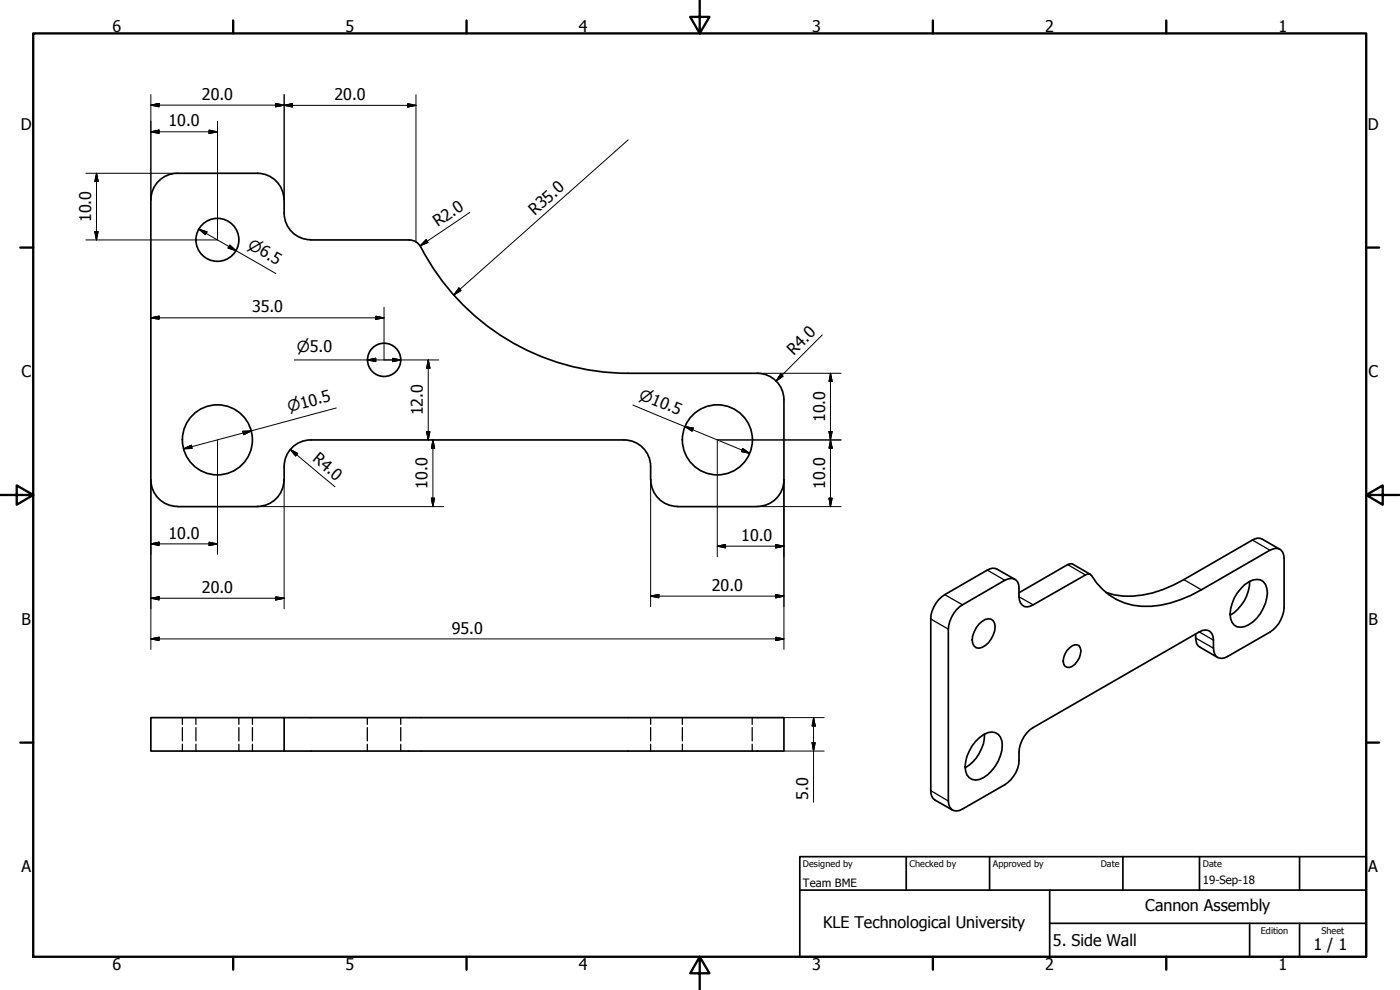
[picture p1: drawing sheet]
<svg xmlns="http://www.w3.org/2000/svg" width="420mm" height="297mm" viewBox="0 0 420 297" stroke-linecap="round" stroke-linejoin="round" font-family="sans-serif">
<!-- layer: Visible (ISO) -->
<g fill="none" stroke="#000" stroke-width=".51">
<path d="M45.3 60a8 8 0 0 1 7.9-8h24.1a8 8 0 0 1 7.9 8M45.3 60v84a8 8 0 0 0 7.9 7.9M85.3 60v4M85.3 64a8 8 0 0 0 7.9 7.9M93.3 72h29.5M122.8 72l1.2 .2 1.1 .5 1.2 1.4M126.3 74.1a70 70 0 0 0 62.2 37.9M188.5 112h38.8M227.3 112a8 8 0 0 1 8 8v24a8 8 0 0 1-8 7.9M53.3 152h24M85.2 144a8 8 0 0 1-8 7.9M85.3 144a13 13 0 0 1 1.1-8.1 8 8 0 0 1 6.9-3.9h94a8 8 0 0 1 8 8 13.4 13.4 0 0 0 1.1 8 8 8 0 0 0 6.9 3.9"/>
<path d="M203.3 152h24M373.5 175.4a5.3 5.3 0 0 1 4.8-1.4 4.2 4.2 0 0 1 1.9 5.3 11.4 11.4 0 0 1-6.7 8.7 3.2 3.2 0 0 1-4.3-3.7 12.5 12.5 0 0 1 4.3-8.9zM375 174.4a11.9 11.9 0 0 1-5.8 10.2M378.8 161.8a2.78 2.78 0 0 0-2.9 .2M293.8 187.2a3.1 3.1 0 0 1 4.3-1 5.8 5.8 0 0 1-1.4 6.6 3.7 3.7 0 0 1-3.7 1.6 2.95 2.95 0 0 1-1.1-3.6l1.1-2.5zM320.9 194.4a2.22 2.22 0 0 1 3-.6 3.4 3.4 0 0 1 0 3.6 4.9 4.9 0 0 1-3 2.9 1.61 1.61 0 0 1-1.8-1.9 5.7 5.7 0 0 1 1.8-4zM45.3 215.3h40v10h-40zM85.3 215.3h150v10h-150M292.8 222.4a7.3 7.3 0 0 1 4.8-2.8 3.3 3.3 0 0 1 3.2 4 11.9 11.9 0 0 1-6.8 10.3 3.1 3.1 0 0 1-4.2-2.5 11.1 11.1 0 0 1 3-9zM295.5 220.3a12.1 12.1 0 0 1-5.8 10.1"/>
<circle cx="65.2" cy="72" r="6.4"/>
<circle cx="115.3" cy="108" r="5"/>
<circle cx="65.2" cy="132" r="10.5"/>
<circle cx="215.3" cy="132" r="10.5"/>
</g>
<!-- layer: Hidden (ISO) -->
<g fill="none" stroke="#000" stroke-width=".38">
<path d="M54.7 215.3v2M54.7 218.3v4M58.8 215.3v2M58.8 218.3v4M71.7 215.3v2M71.7 218.3v4M75.8 215.3v2M75.8 218.3v4M110.2 215.3v2M110.2 218.3v4M120.3 215.3v2M120.3 218.3v4"/>
<path d="M195.3 215.3v2M195.3 218.3v4M204.8 215.3v2M204.8 218.3v4M225.7 215.3v2M225.7 218.3v4M54.7 223.3v2M58.8 223.3v2M71.7 223.3v2M75.8 223.3v2M110.2 223.3v2M120.3 223.3v2"/>
<path d="M195.3 223.3v2M204.8 223.3v2M225.7 223.3v2"/>
</g>
<!-- layer: Visible Narrow (ISO) -->
<path d="M283.5 178.4l5.4 3.1M296.3 171.1l5.3 3M305.8 179.1l4.3 2.4M320.4 169.4l5.4 3.1M355.3 173.9l5.3 3.1M375.9 162l5.2 3.1M279.3 185.7l5.3 3.1M358.8 191.4l5.4 3.1M359.9 189.6l4.3 2.5M279.3 237.2l5.3 3.1" fill="none" stroke="#000" stroke-width=".38"/>
<path d="M304.6 173.8l-5.3-3a2.78 2.78 0 0 0-3 .3l-12.8 7.3a9.2 9.2 0 0 0-4.2 7.3v51.5a3.1 3.1 0 0 0 1.2 2.8l5.4 3.1M327.2 172.3l-5.3-3-.9-.1-15.2 8.6M375.9 162l-20.6 11.9a31 31 0 0 1-20.9 4.6l-2.5-.8M378.8 161.8l5.3 3M287 183l1.9-1.5 12.7-7.4a2.6 2.6 0 0 1 3-.3 2.6 2.6 0 0 1 1.2 2.8 5.5 5.5 0 0 0 1 4.9 2.55 2.55 0 0 0 3.3 0l15.7-9 .7-.3 .7 .1 .4 .4a19 19 0 0 0 20.7 8.9 39 39 0 0 0 12.3-4.6l20.5-11.9a2.62 2.62 0 0 1 3.8 .6l.5 1.9v14.7a9.7 9.7 0 0 1-4.3 7.4l-12.7 7.3a2.6 2.6 0 0 1-3 .2 2.6 2.6 0 0 1-1.2-2.7v-2.4a2.61 2.61 0 0 0-1.3-2.8 2.61 2.61 0 0 0-3 .3l-49.8 28.7a9.9 9.9 0 0 0-4.3 9.8 9 9 0 0 1-4.2 7.3l-12.7 7.3a2.6 2.6 0 0 1-3 .3 2.6 2.6 0 0 1-1.3-2.7v-51.5a9.5 9.5 0 0 1 2.4-5.8zM358.8 190.2a4.4 4.4 0 0 0 1.3 4l5.3 3.1" fill="none" stroke="#000" stroke-width=".51"/>
<!-- layer: Border (ISO) -->
<g fill="none" stroke="#000" stroke-width=".7">
<path d="M10 10h400v277.1h-400zM70 6.1v3.9M140 6.1v3.9M210 0v10l-2.9-4.9h5.8l-2.9 4.9M280 6.1v3.9M350 6.1v3.9M6.1 74.3h3.9M410 74.3h3.9M0 148.5h10l-5-2.8v5.7l5-2.9M410 148.5l5 2.9v-5.7l-5 2.8h10M6.1 222.8h3.9M410 222.8h3.9"/>
<path d="M70 287.1v3.8M140 287.1v3.8M210 287.1l2.9 4.9h-5.8l2.9-4.9v9.9M280 287.1v3.8M350 287.1v3.8"/>
</g>
<!-- layer: Title (ISO) -->
<path d="M240 257h170v30.1h-170zM272 257v10.1M297 257v10.1M337 257v10.1M360 257v10.1M390 257v10.1M240 267.1h170M315 277h95M315 267.1v20M375 277v10.1M390 277v10.1" fill="none" stroke="#000" stroke-width=".51"/>
<!-- layer: Dimension (ISO) -->
<g fill="none" stroke="#000" stroke-width=".3">
<path d="M45.3 31.5l2.5-.5v1.1zM45.3 39.5l2.5-.5v1.1zM45.3 28.4v31.6M45.3 31.5h40M45.3 39.5h20M62.7 39l2.6 .5-2.6 .6zM65.3 36.4v35.6h-39.5M82.7 31l2.6 .5-2.6 .6zM85.3 31.6l2.5-.5v1zM85.3 28.4v31.6M85.3 31.6h39.5M122.4 31.1l2.4 .5-2.4 .5z"/>
<path d="M124.8 28.4v44.2M25.8 52h27.5M29 52l.5 2.5h-1.1zM29 52v20M188.5 42l-52.3 46.5M28.4 69.5h1.1l-.5 2.5zM59.7 68.8l2.4 .8-.5 .8zM59.7 68.8l23.1 13.3M69 73.5l1.9 1.7-2.4-.8zM127.9 71.9l.6 .9-2.4 1zM141 63.7l-14.9 10.1M45.3 95.4l2.5-.5v.9z"/>
<path d="M45.3 95.4h70M112.8 94.9l2.5 .5-2.5 .4zM115.3 92.2v15.8M137.7 86.4l.7 .8-2.2 1.3zM88.3 108h43.4M110.2 108l2.6-.5v1zM117.8 107.5l2.5 .5-2.5 .5zM128.5 108l.5 2.5h-1zM128.5 108v24M227.3 112h6.6M234 112h18.4M234.3 112.2l.7 .7-2.1 1.4z"/>
<path d="M246.8 100.5l-13.9 13.8M249.2 112l.5 2.5h-.9zM249.2 112v40M55.1 134.7l2.3-1.1 .3 .9zM65.3 132v34.4M72.8 129.4l2.6-.1-2.2 1.1zM87.1 134.9l2.2 1.2-.6 .7zM87.1 134.9l13.4 11.1M100.9 122.4l-45.8 12.3M128 129.5h1l-.5 2.5zM129.9 132l.5 2.5h-.9zM129.9 132v20"/>
<path d="M189.9 121.5l35.1 14.5M205.5 128l2.6 .4-.4 1zM222.9 134.5l2.1 1.5-2.5-.5zM248.8 129.5h.9l-.5 2.5zM249.2 132l.5 2.5h-.9zM252.4 132h-37.1v35.1M45.3 144v50.9M77.3 152h55.8M85.3 144v38.7M129.5 149.5h.9l-.5 2.5zM195.3 144v38M227.3 152h25.1"/>
<path d="M235.3 144v50.9M248.8 149.5h.9l-.5 2.5zM45.3 179.5l2.5-.4v.9zM45.3 163.2l2.5-.5v1zM45.3 179.5h40M45.3 163.2h20M62.7 162.7l2.6 .5-2.6 .5zM82.7 179.1l2.6 .4-2.6 .5zM195.3 178.9l2.4-.5v1zM195.3 178.9h40M215.3 163.9l2.4-.5v1zM215.3 163.9h20"/>
<path d="M232.8 178.4l2.5 .5-2.5 .5zM232.8 163.4l2.5 .5-2.5 .5zM45.3 191.7l2.5-.5v1zM45.3 191.7h190M232.8 191.2l2.5 .5-2.5 .5zM235.3 215.3h12M244.2 215.3l.5 2.6h-1zM244.2 215.3v25.4M235.3 225.3h12M243.7 222.8h1l-.5 2.5z"/>
</g>
<g fill="#000" stroke="#000" stroke-width=".3">
<path d="M45.3 31.5l2.5-.5zM45.3 31.5l2.5-.5v1.1zM45.3 39.5l2.5-.5zM45.3 39.5l2.5-.5v1.1zM82.7 32.1l2.6-.6zM82.7 31l2.6 .5-2.6 .6zM85.3 31.6l2.5-.5zM85.3 31.6l2.5-.5v1zM122.4 32.1l2.4-.5zM122.4 31.1l2.4 .5-2.4 .5zM29 52l.5 2.5zM29 52l.5 2.5h-1.1z"/>
<path d="M62.7 40.1l2.6-.6zM62.7 39l2.6 .5-2.6 .6zM28.4 69.5l.6 2.5zM28.4 69.5h1.1l-.5 2.5zM59.7 68.8l2.4 .8zM59.7 68.8l2.4 .8-.5 .8zM68.5 74.4l2.4 .8zM69 73.5l1.9 1.7-2.4-.8zM127.9 71.9l-1.8 1.9zM127.9 71.9l.6 .9-2.4 1zM45.3 95.4l2.5-.5zM45.3 95.4l2.5-.5v.9z"/>
<path d="M112.8 95.8l2.5-.4zM112.8 94.9l2.5 .5-2.5 .4zM137.7 86.4l-1.5 2.1zM137.7 86.4l.7 .8-2.2 1.3zM110.2 108l2.6-.5zM110.2 108l2.6-.5v1zM117.8 108.5l2.5-.5zM117.8 107.5l2.5 .5-2.5 .5zM128.5 108l.5 2.5zM128.5 108l.5 2.5h-1zM234.3 112.2l-1.4 2.1zM234.3 112.2l.7 .7-2.1 1.4z"/>
<path d="M249.2 112l.5 2.5zM249.2 112l.5 2.5h-.9zM55.1 134.7l2.3-1.1zM55.1 134.7l2.3-1.1 .3 .9zM73.2 130.4l2.2-1.1zM72.8 129.4l2.6-.1-2.2 1.1zM87.1 134.9l2.2 1.2zM87.1 134.9l2.2 1.2-.6 .7zM128 129.5l.5 2.5zM128 129.5h1l-.5 2.5zM129.9 132l.5 2.5zM129.9 132l.5 2.5h-.9z"/>
<path d="M205.5 128l2.6 .4zM205.5 128l2.6 .4-.4 1zM222.5 135.5l2.5 .5zM222.9 134.5l2.1 1.5-2.5-.5zM248.8 129.5l.4 2.5zM248.8 129.5h.9l-.5 2.5zM249.2 132l.5 2.5zM249.2 132l.5 2.5h-.9zM129.5 149.5l.4 2.5zM129.5 149.5h.9l-.5 2.5zM248.8 149.5l.4 2.5zM248.8 149.5h.9l-.5 2.5z"/>
<path d="M45.3 179.5l2.5-.4zM45.3 179.5l2.5-.4v.9zM45.3 163.2l2.5-.5zM45.3 163.2l2.5-.5v1zM62.7 163.7l2.6-.5zM62.7 162.7l2.6 .5-2.6 .5zM195.3 178.9l2.4-.5zM195.3 178.9l2.4-.5v1zM215.3 163.9l2.4-.5zM215.3 163.9l2.4-.5v1zM232.8 179.4l2.5-.5zM232.8 178.4l2.5 .5-2.5 .5z"/>
<path d="M232.8 164.4l2.5-.5zM232.8 163.4l2.5 .5-2.5 .5zM45.3 191.7l2.5-.5zM45.3 191.7l2.5-.5v1zM82.7 180l2.6-.5zM82.7 179.1l2.6 .4-2.6 .5zM232.8 192.2l2.5-.5zM232.8 191.2l2.5 .5-2.5 .5zM244.2 215.3l.5 2.6zM244.2 215.3l.5 2.6h-1zM243.7 222.8l.5 2.5zM243.7 222.8h1l-.5 2.5z"/>
</g>
<g font-size="4.8">
<text x="33.7" y="9.6">6</text>
<text x="103.7" y="9.6">5</text>
<text x="173.7" y="9.6">4</text>
<text x="243.7" y="9.6">3</text>
<text x="313.7" y="9.6">2</text>
<text x="383.7" y="9.6">1</text>
<text x="60.6" y="30">20.0</text>
<text x="100.4" y="30">20.0</text>
<text x="6.2" y="38.9">D</text>
<text x="50.6" y="37.9">10.0</text>
<text x="410.5" y="38.9">D</text>
<text x="160.5" y="64.8" transform="rotate(-42 160.5 64.8)">R35.0</text>
<text x="27.4" y="66.7" transform="rotate(-90 27.4 66.7)">10.0</text>
<text x="131.4" y="68.2" transform="rotate(-34 131.4 68.2)">R2.0</text>
<text x="75.6" y="93.7">35.0</text>
<text x="238.3" y="106.7" transform="rotate(-45 238.3 106.7)">R4.0</text>
<text x="6.4" y="113.1">C</text>
<text x="410.7" y="113.1">C</text>
<text x="126.9" y="124.6" transform="rotate(-90 126.9 124.6)">12.0</text>
<text x="247.6" y="126.7" transform="rotate(-90 247.6 126.7)">10.0</text>
<text x="93.5" y="138.1" transform="rotate(40 93.5 138.1)">R4.0</text>
<text x="128.3" y="146.7" transform="rotate(-90 128.3 146.7)">10.0</text>
<text x="247.6" y="146.7" transform="rotate(-90 247.6 146.7)">10.0</text>
<text x="50.6" y="161.6">10.0</text>
<text x="222.4" y="162.3">10.0</text>
<text x="60.6" y="177.9">20.0</text>
<text x="213.7" y="177.3">20.0</text>
<text x="6.4" y="187.4">B</text>
<text x="135.6" y="190.1">95.0</text>
<text x="410.7" y="187.4">B</text>
<text x="242.6" y="240" transform="rotate(-90 242.6 240)">5.0</text>
<text x="6.4" y="261.7">A</text>
<text x="410.7" y="261.7">A</text>
<text x="343.7" y="273.4">Cannon Assembly</text>
<text x="247" y="278.4">KLE Technological University</text>
<text x="316" y="283.8">5. Side Wall</text>
<text x="394.2" y="285">1 / 1</text>
<text x="33.7" y="290.9">6</text>
<text x="103.7" y="290.9">5</text>
<text x="173.7" y="290.9">4</text>
<text x="243.7" y="290.9">3</text>
<text x="313.7" y="290.9">2</text>
<text x="383.7" y="290.9">1</text>
</g>
<g font-size="4.6">
<text x="74.1" y="74.3" transform="rotate(30 74.1 74.3)">⌀6.5</text>
<text x="89.1" y="105.6">⌀5.0</text>
<text x="191.5" y="119.6" transform="rotate(22 191.5 119.6)">⌀10.5</text>
<text x="86.7" y="123.7" transform="rotate(-15 86.7 123.7)">⌀10.5</text>
</g>
<g font-size="3.4">
<text x="241" y="266">Team BME</text>
<text x="361" y="265.4">19-Sep-18</text>
</g>
<g font-size="2.7">
<text x="241" y="260.1">Designed by</text>
<text x="273" y="260.1">Checked by</text>
<text x="298" y="260.1">Approved by</text>
<text x="330.3" y="260">Date</text>
<text x="361" y="260">Date</text>
<text x="378.4" y="280.1">Edition</text>
<text x="396.6" y="280.1">Sheet</text>
</g>
</svg>
